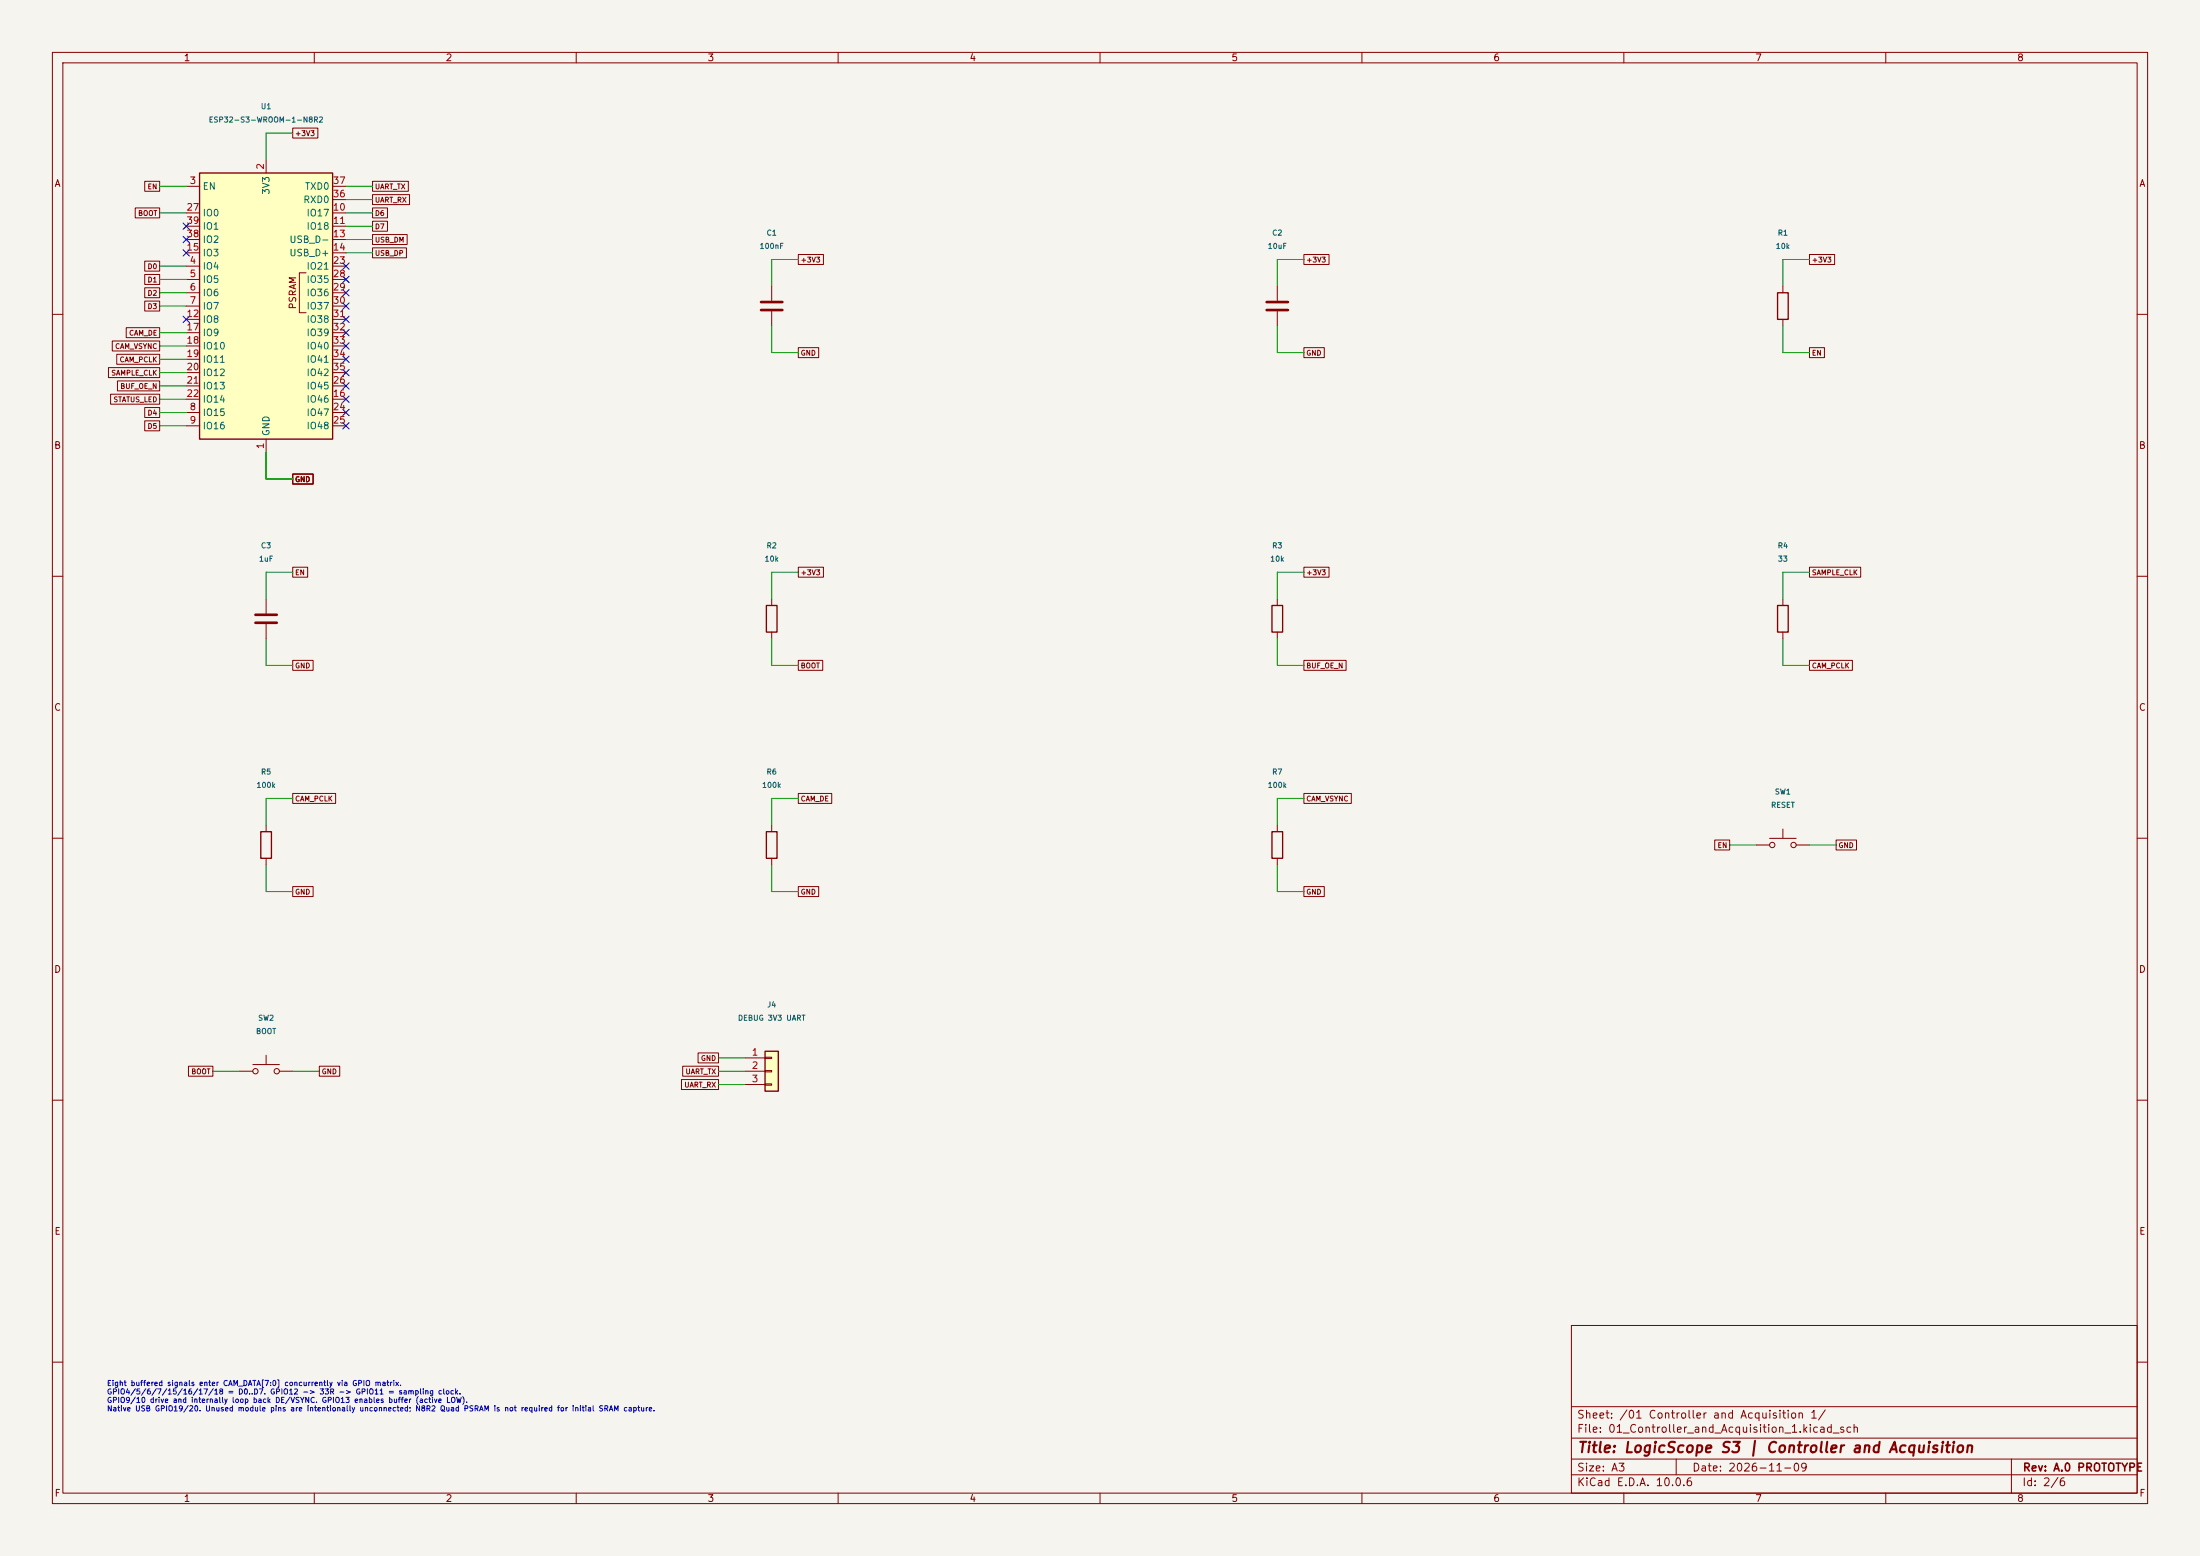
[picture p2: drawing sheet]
(kicad_sch (version 20250114) (generator "eeschema") (paper "A3") (title_block (title "LogicScope S3 | Controller and Acquisition") (rev "A.0 PROTOTYPE") (date "2026-11-09")) (lib_symbols (symbol "RF_Module:ESP32-S3-WROOM-1" (exclude_from_sim no) (in_bom yes) (on_board yes) (in_pos_files yes) (duplicate_pin_numbers_are_jumpers no) (property "Reference" "U" (at -12.7 26.67 0) (show_name no) (do_not_autoplace no) (effects (font (size 1.27 1.27)))) (property "Value" "ESP32-S3-WROOM-1" (at 12.7 26.67 0) (show_name no) (do_not_autoplace no) (effects (font (size 1.27 1.27)))) (property "Footprint" "RF_Module:ESP32-S3-WROOM-1" (at 0 2.54 0) (show_name no) (do_not_autoplace no) (hide yes) (effects (font (size 1.27 1.27)))) (property "Datasheet" "https://www.espressif.com/sites/default/files/documentation/esp32-s3-wroom-1_wroom-1u_datasheet_en.pdf" (at 0 0 0) (show_name no) (do_not_autoplace no) (hide yes) (effects (font (size 1.27 1.27)))) (property "Description" "RF Module, ESP32-S3 SoC, Wi-Fi 802.11b/g/n, Bluetooth, BLE, 32-bit, 3.3V, onboard antenna, SMD" (at 0 0 0) (show_name no) (do_not_autoplace no) (hide yes) (effects (font (size 1.27 1.27)))) (property "ki_keywords" "RF Radio BT ESP ESP32-S3 Espressif onboard PCB antenna" (at 0 0 0) (show_name no) (do_not_autoplace no) (hide yes) (effects (font (size 1.27 1.27)))) (property "ki_fp_filters" "ESP32?S3?WROOM?1*" (at 0 0 0) (show_name no) (do_not_autoplace no) (hide yes) (effects (font (size 1.27 1.27)))) (symbol "ESP32-S3-WROOM-1_0_0" (rectangle (start -12.7 25.4) (end 12.7 -25.4) (stroke (width 0.254) (type default)) (fill (type background))) (text "PSRAM" (at 5.08 2.54 900) (effects (font (size 1.27 1.27))))) (symbol "ESP32-S3-WROOM-1_0_1" (polyline (pts (xy 7.62 -1.27) (xy 6.35 -1.27) (xy 6.35 6.35) (xy 7.62 6.35)) (stroke (width 0) (type default)) (fill (type none)))) (symbol "ESP32-S3-WROOM-1_1_1" (pin power_in line (at 0 -27.94 90) (length 2.54) (name "GND" (effects (font (size 1.27 1.27)))) (number "1" (effects (font (size 1.27 1.27))))) (pin power_in line (at 0 27.94 270) (length 2.54) (name "3V3" (effects (font (size 1.27 1.27)))) (number "2" (effects (font (size 1.27 1.27))))) (pin input line (at -15.24 22.86 0) (length 2.54) (name "EN" (effects (font (size 1.27 1.27)))) (number "3" (effects (font (size 1.27 1.27))))) (pin bidirectional line (at -15.24 7.62 0) (length 2.54) (name "IO4" (effects (font (size 1.27 1.27)))) (number "4" (effects (font (size 1.27 1.27))))) (pin bidirectional line (at -15.24 5.08 0) (length 2.54) (name "IO5" (effects (font (size 1.27 1.27)))) (number "5" (effects (font (size 1.27 1.27))))) (pin bidirectional line (at -15.24 2.54 0) (length 2.54) (name "IO6" (effects (font (size 1.27 1.27)))) (number "6" (effects (font (size 1.27 1.27))))) (pin bidirectional line (at -15.24 0 0) (length 2.54) (name "IO7" (effects (font (size 1.27 1.27)))) (number "7" (effects (font (size 1.27 1.27))))) (pin bidirectional line (at -15.24 -20.32 0) (length 2.54) (name "IO15" (effects (font (size 1.27 1.27)))) (number "8" (effects (font (size 1.27 1.27))))) (pin bidirectional line (at -15.24 -22.86 0) (length 2.54) (name "IO16" (effects (font (size 1.27 1.27)))) (number "9" (effects (font (size 1.27 1.27))))) (pin bidirectional line (at 15.24 17.78 180) (length 2.54) (name "IO17" (effects (font (size 1.27 1.27)))) (number "10" (effects (font (size 1.27 1.27))))) (pin bidirectional line (at 15.24 15.24 180) (length 2.54) (name "IO18" (effects (font (size 1.27 1.27)))) (number "11" (effects (font (size 1.27 1.27))))) (pin bidirectional line (at -15.24 -2.54 0) (length 2.54) (name "IO8" (effects (font (size 1.27 1.27)))) (number "12" (effects (font (size 1.27 1.27))))) (pin bidirectional line (at 15.24 12.7 180) (length 2.54) (name "USB_D-" (effects (font (size 1.27 1.27)))) (number "13" (effects (font (size 1.27 1.27)))) (alternate "IO19" bidirectional line)) (pin bidirectional line (at 15.24 10.16 180) (length 2.54) (name "USB_D+" (effects (font (size 1.27 1.27)))) (number "14" (effects (font (size 1.27 1.27)))) (alternate "IO20" bidirectional line)) (pin bidirectional line (at -15.24 10.16 0) (length 2.54) (name "IO3" (effects (font (size 1.27 1.27)))) (number "15" (effects (font (size 1.27 1.27))))) (pin bidirectional line (at 15.24 -17.78 180) (length 2.54) (name "IO46" (effects (font (size 1.27 1.27)))) (number "16" (effects (font (size 1.27 1.27))))) (pin bidirectional line (at -15.24 -5.08 0) (length 2.54) (name "IO9" (effects (font (size 1.27 1.27)))) (number "17" (effects (font (size 1.27 1.27))))) (pin bidirectional line (at -15.24 -7.62 0) (length 2.54) (name "IO10" (effects (font (size 1.27 1.27)))) (number "18" (effects (font (size 1.27 1.27))))) (pin bidirectional line (at -15.24 -10.16 0) (length 2.54) (name "IO11" (effects (font (size 1.27 1.27)))) (number "19" (effects (font (size 1.27 1.27))))) (pin bidirectional line (at -15.24 -12.7 0) (length 2.54) (name "IO12" (effects (font (size 1.27 1.27)))) (number "20" (effects (font (size 1.27 1.27))))) (pin bidirectional line (at -15.24 -15.24 0) (length 2.54) (name "IO13" (effects (font (size 1.27 1.27)))) (number "21" (effects (font (size 1.27 1.27))))) (pin bidirectional line (at -15.24 -17.78 0) (length 2.54) (name "IO14" (effects (font (size 1.27 1.27)))) (number "22" (effects (font (size 1.27 1.27))))) (pin bidirectional line (at 15.24 7.62 180) (length 2.54) (name "IO21" (effects (font (size 1.27 1.27)))) (number "23" (effects (font (size 1.27 1.27))))) (pin bidirectional line (at 15.24 -20.32 180) (length 2.54) (name "IO47" (effects (font (size 1.27 1.27)))) (number "24" (effects (font (size 1.27 1.27))))) (pin bidirectional line (at 15.24 -22.86 180) (length 2.54) (name "IO48" (effects (font (size 1.27 1.27)))) (number "25" (effects (font (size 1.27 1.27))))) (pin bidirectional line (at 15.24 -15.24 180) (length 2.54) (name "IO45" (effects (font (size 1.27 1.27)))) (number "26" (effects (font (size 1.27 1.27))))) (pin bidirectional line (at -15.24 17.78 0) (length 2.54) (name "IO0" (effects (font (size 1.27 1.27)))) (number "27" (effects (font (size 1.27 1.27))))) (pin bidirectional line (at 15.24 5.08 180) (length 2.54) (name "IO35" (effects (font (size 1.27 1.27)))) (number "28" (effects (font (size 1.27 1.27))))) (pin bidirectional line (at 15.24 2.54 180) (length 2.54) (name "IO36" (effects (font (size 1.27 1.27)))) (number "29" (effects (font (size 1.27 1.27))))) (pin bidirectional line (at 15.24 0 180) (length 2.54) (name "IO37" (effects (font (size 1.27 1.27)))) (number "30" (effects (font (size 1.27 1.27))))) (pin bidirectional line (at 15.24 -2.54 180) (length 2.54) (name "IO38" (effects (font (size 1.27 1.27)))) (number "31" (effects (font (size 1.27 1.27))))) (pin bidirectional line (at 15.24 -5.08 180) (length 2.54) (name "IO39" (effects (font (size 1.27 1.27)))) (number "32" (effects (font (size 1.27 1.27))))) (pin bidirectional line (at 15.24 -7.62 180) (length 2.54) (name "IO40" (effects (font (size 1.27 1.27)))) (number "33" (effects (font (size 1.27 1.27))))) (pin bidirectional line (at 15.24 -10.16 180) (length 2.54) (name "IO41" (effects (font (size 1.27 1.27)))) (number "34" (effects (font (size 1.27 1.27))))) (pin bidirectional line (at 15.24 -12.7 180) (length 2.54) (name "IO42" (effects (font (size 1.27 1.27)))) (number "35" (effects (font (size 1.27 1.27))))) (pin bidirectional line (at 15.24 20.32 180) (length 2.54) (name "RXD0" (effects (font (size 1.27 1.27)))) (number "36" (effects (font (size 1.27 1.27))))) (pin bidirectional line (at 15.24 22.86 180) (length 2.54) (name "TXD0" (effects (font (size 1.27 1.27)))) (number "37" (effects (font (size 1.27 1.27))))) (pin bidirectional line (at -15.24 12.7 0) (length 2.54) (name "IO2" (effects (font (size 1.27 1.27)))) (number "38" (effects (font (size 1.27 1.27))))) (pin bidirectional line (at -15.24 15.24 0) (length 2.54) (name "IO1" (effects (font (size 1.27 1.27)))) (number "39" (effects (font (size 1.27 1.27))))) (pin passive line (at 0 -27.94 90) (length 2.54) (hide yes) (name "GND" (effects (font (size 1.27 1.27)))) (number "40" (effects (font (size 1.27 1.27))))) (pin passive line (at 0 -27.94 90) (length 2.54) (hide yes) (name "GND" (effects (font (size 1.27 1.27)))) (number "41" (effects (font (size 1.27 1.27)))))) (embedded_fonts no)) (symbol "Device:C" (pin_numbers (hide yes)) (pin_names (offset 0.254)) (exclude_from_sim no) (in_bom yes) (on_board yes) (in_pos_files yes) (duplicate_pin_numbers_are_jumpers no) (property "Reference" "C" (at 0.635 2.54 0) (show_name no) (do_not_autoplace no) (effects (font (size 1.27 1.27)) (justify left))) (property "Value" "C" (at 0.635 -2.54 0) (show_name no) (do_not_autoplace no) (effects (font (size 1.27 1.27)) (justify left))) (property "Footprint" "" (at 0.9652 -3.81 0) (show_name no) (do_not_autoplace no) (hide yes) (effects (font (size 1.27 1.27)))) (property "Datasheet" "" (at 0 0 0) (show_name no) (do_not_autoplace no) (hide yes) (effects (font (size 1.27 1.27)))) (property "Description" "Unpolarized capacitor" (at 0 0 0) (show_name no) (do_not_autoplace no) (hide yes) (effects (font (size 1.27 1.27)))) (property "ki_keywords" "cap capacitor" (at 0 0 0) (show_name no) (do_not_autoplace no) (hide yes) (effects (font (size 1.27 1.27)))) (property "ki_fp_filters" "C_*" (at 0 0 0) (show_name no) (do_not_autoplace no) (hide yes) (effects (font (size 1.27 1.27)))) (symbol "C_0_1" (polyline (pts (xy -2.032 0.762) (xy 2.032 0.762)) (stroke (width 0.508) (type default)) (fill (type none))) (polyline (pts (xy -2.032 -0.762) (xy 2.032 -0.762)) (stroke (width 0.508) (type default)) (fill (type none)))) (symbol "C_1_1" (pin passive line (at 0 3.81 270) (length 2.794) (name "" (effects (font (size 1.27 1.27)))) (number "1" (effects (font (size 1.27 1.27))))) (pin passive line (at 0 -3.81 90) (length 2.794) (name "" (effects (font (size 1.27 1.27)))) (number "2" (effects (font (size 1.27 1.27)))))) (embedded_fonts no)) (symbol "Device:R" (pin_numbers (hide yes)) (pin_names (offset 0)) (exclude_from_sim no) (in_bom yes) (on_board yes) (in_pos_files yes) (duplicate_pin_numbers_are_jumpers no) (property "Reference" "R" (at 2.032 0 90) (show_name no) (do_not_autoplace no) (effects (font (size 1.27 1.27)))) (property "Value" "R" (at 0 0 90) (show_name no) (do_not_autoplace no) (effects (font (size 1.27 1.27)))) (property "Footprint" "" (at -1.778 0 90) (show_name no) (do_not_autoplace no) (hide yes) (effects (font (size 1.27 1.27)))) (property "Datasheet" "" (at 0 0 0) (show_name no) (do_not_autoplace no) (hide yes) (effects (font (size 1.27 1.27)))) (property "Description" "Resistor" (at 0 0 0) (show_name no) (do_not_autoplace no) (hide yes) (effects (font (size 1.27 1.27)))) (property "ki_keywords" "R res resistor" (at 0 0 0) (show_name no) (do_not_autoplace no) (hide yes) (effects (font (size 1.27 1.27)))) (property "ki_fp_filters" "R_*" (at 0 0 0) (show_name no) (do_not_autoplace no) (hide yes) (effects (font (size 1.27 1.27)))) (symbol "R_0_1" (rectangle (start -1.016 -2.54) (end 1.016 2.54) (stroke (width 0.254) (type default)) (fill (type none)))) (symbol "R_1_1" (pin passive line (at 0 3.81 270) (length 1.27) (name "" (effects (font (size 1.27 1.27)))) (number "1" (effects (font (size 1.27 1.27))))) (pin passive line (at 0 -3.81 90) (length 1.27) (name "" (effects (font (size 1.27 1.27)))) (number "2" (effects (font (size 1.27 1.27)))))) (embedded_fonts no)) (symbol "Switch:SW_Push" (pin_numbers (hide yes)) (pin_names (offset 1.016) (hide yes)) (exclude_from_sim no) (in_bom yes) (on_board yes) (in_pos_files yes) (duplicate_pin_numbers_are_jumpers no) (property "Reference" "SW" (at 1.27 2.54 0) (show_name no) (do_not_autoplace no) (effects (font (size 1.27 1.27)) (justify left))) (property "Value" "SW_Push" (at 0 -1.524 0) (show_name no) (do_not_autoplace no) (effects (font (size 1.27 1.27)))) (property "Footprint" "" (at 0 5.08 0) (show_name no) (do_not_autoplace no) (hide yes) (effects (font (size 1.27 1.27)))) (property "Datasheet" "" (at 0 5.08 0) (show_name no) (do_not_autoplace no) (hide yes) (effects (font (size 1.27 1.27)))) (property "Description" "Push button switch, generic, two pins" (at 0 0 0) (show_name no) (do_not_autoplace no) (hide yes) (effects (font (size 1.27 1.27)))) (property "ki_keywords" "switch normally-open pushbutton push-button" (at 0 0 0) (show_name no) (do_not_autoplace no) (hide yes) (effects (font (size 1.27 1.27)))) (symbol "SW_Push_0_1" (circle (center -2.032 0) (radius 0.508) (stroke (width 0) (type default)) (fill (type none))) (polyline (pts (xy 0 1.27) (xy 0 3.048)) (stroke (width 0) (type default)) (fill (type none))) (circle (center 2.032 0) (radius 0.508) (stroke (width 0) (type default)) (fill (type none))) (polyline (pts (xy 2.54 1.27) (xy -2.54 1.27)) (stroke (width 0) (type default)) (fill (type none))) (pin passive line (at -5.08 0 0) (length 2.54) (name "1" (effects (font (size 1.27 1.27)))) (number "1" (effects (font (size 1.27 1.27))))) (pin passive line (at 5.08 0 180) (length 2.54) (name "2" (effects (font (size 1.27 1.27)))) (number "2" (effects (font (size 1.27 1.27)))))) (embedded_fonts no)) (symbol "Connector_Generic:Conn_01x03" (pin_names (offset 1.016) (hide yes)) (exclude_from_sim no) (in_bom yes) (on_board yes) (in_pos_files yes) (duplicate_pin_numbers_are_jumpers no) (property "Reference" "J" (at 0 5.08 0) (show_name no) (do_not_autoplace no) (effects (font (size 1.27 1.27)))) (property "Value" "Conn_01x03" (at 0 -5.08 0) (show_name no) (do_not_autoplace no) (effects (font (size 1.27 1.27)))) (property "Footprint" "" (at 0 0 0) (show_name no) (do_not_autoplace no) (hide yes) (effects (font (size 1.27 1.27)))) (property "Datasheet" "" (at 0 0 0) (show_name no) (do_not_autoplace no) (hide yes) (effects (font (size 1.27 1.27)))) (property "Description" "Generic connector, single row, 01x03, script generated (kicad-library-utils/schlib/autogen/connector/)" (at 0 0 0) (show_name no) (do_not_autoplace no) (hide yes) (effects (font (size 1.27 1.27)))) (property "ki_keywords" "connector" (at 0 0 0) (show_name no) (do_not_autoplace no) (hide yes) (effects (font (size 1.27 1.27)))) (property "ki_fp_filters" "Connector*:*_1x??_*" (at 0 0 0) (show_name no) (do_not_autoplace no) (hide yes) (effects (font (size 1.27 1.27)))) (symbol "Conn_01x03_1_1" (rectangle (start -1.27 3.81) (end 1.27 -3.81) (stroke (width 0.254) (type default)) (fill (type background))) (rectangle (start -1.27 2.667) (end 0 2.413) (stroke (width 0.1524) (type default)) (fill (type none))) (rectangle (start -1.27 0.127) (end 0 -0.127) (stroke (width 0.1524) (type default)) (fill (type none))) (rectangle (start -1.27 -2.413) (end 0 -2.667) (stroke (width 0.1524) (type default)) (fill (type none))) (pin passive line (at -5.08 2.54 0) (length 3.81) (name "Pin_1" (effects (font (size 1.27 1.27)))) (number "1" (effects (font (size 1.27 1.27))))) (pin passive line (at -5.08 0 0) (length 3.81) (name "Pin_2" (effects (font (size 1.27 1.27)))) (number "2" (effects (font (size 1.27 1.27))))) (pin passive line (at -5.08 -2.54 0) (length 3.81) (name "Pin_3" (effects (font (size 1.27 1.27)))) (number "3" (effects (font (size 1.27 1.27)))))) (embedded_fonts no))) (wire (pts (xy 50.8 86.36) (xy 50.8 91.44)) (stroke (width 0) (type default))) (global_label "GND" (shape passive) (at 55.88 91.44 180) (fields_autoplaced yes) (effects (font (size 0.95 0.95)) (justify left))) (wire (pts (xy 50.8 30.48) (xy 50.8 25.4)) (stroke (width 0) (type default))) (global_label "+3V3" (shape passive) (at 55.88 25.4 180) (fields_autoplaced yes) (effects (font (size 0.95 0.95)) (justify left))) (wire (pts (xy 35.56 35.56) (xy 30.48 35.56)) (stroke (width 0) (type default))) (global_label "EN" (shape passive) (at 30.48 35.56 0.0) (fields_autoplaced yes) (effects (font (size 0.95 0.95)) (justify right))) (wire (pts (xy 35.56 50.8) (xy 30.48 50.8)) (stroke (width 0) (type default))) (global_label "D0" (shape passive) (at 30.48 50.8 0.0) (fields_autoplaced yes) (effects (font (size 0.95 0.95)) (justify right))) (wire (pts (xy 35.56 53.34) (xy 30.48 53.34)) (stroke (width 0) (type default))) (global_label "D1" (shape passive) (at 30.48 53.34 0.0) (fields_autoplaced yes) (effects (font (size 0.95 0.95)) (justify right))) (wire (pts (xy 35.56 55.88) (xy 30.48 55.88)) (stroke (width 0) (type default))) (global_label "D2" (shape passive) (at 30.48 55.88 0.0) (fields_autoplaced yes) (effects (font (size 0.95 0.95)) (justify right))) (wire (pts (xy 35.56 58.42) (xy 30.48 58.42)) (stroke (width 0) (type default))) (global_label "D3" (shape passive) (at 30.48 58.42 0.0) (fields_autoplaced yes) (effects (font (size 0.95 0.95)) (justify right))) (wire (pts (xy 35.56 78.74) (xy 30.48 78.74)) (stroke (width 0) (type default))) (global_label "D4" (shape passive) (at 30.48 78.74 0.0) (fields_autoplaced yes) (effects (font (size 0.95 0.95)) (justify right))) (wire (pts (xy 35.56 81.28) (xy 30.48 81.28)) (stroke (width 0) (type default))) (global_label "D5" (shape passive) (at 30.48 81.28 0.0) (fields_autoplaced yes) (effects (font (size 0.95 0.95)) (justify right))) (wire (pts (xy 66.04 40.64) (xy 71.12 40.64)) (stroke (width 0) (type default))) (global_label "D6" (shape passive) (at 71.12 40.64 180.0) (fields_autoplaced yes) (effects (font (size 0.95 0.95)) (justify left))) (wire (pts (xy 66.04 43.18) (xy 71.12 43.18)) (stroke (width 0) (type default))) (global_label "D7" (shape passive) (at 71.12 43.18 180.0) (fields_autoplaced yes) (effects (font (size 0.95 0.95)) (justify left))) (no_connect (at 35.56 60.96)) (wire (pts (xy 66.04 45.72) (xy 71.12 45.72)) (stroke (width 0) (type default))) (global_label "USB_DM" (shape passive) (at 71.12 45.72 180.0) (fields_autoplaced yes) (effects (font (size 0.95 0.95)) (justify left))) (wire (pts (xy 66.04 48.26) (xy 71.12 48.26)) (stroke (width 0) (type default))) (global_label "USB_DP" (shape passive) (at 71.12 48.26 180.0) (fields_autoplaced yes) (effects (font (size 0.95 0.95)) (justify left))) (no_connect (at 35.56 48.26)) (no_connect (at 66.04 76.2)) (wire (pts (xy 35.56 63.5) (xy 30.48 63.5)) (stroke (width 0) (type default))) (global_label "CAM_DE" (shape passive) (at 30.48 63.5 0.0) (fields_autoplaced yes) (effects (font (size 0.95 0.95)) (justify right))) (wire (pts (xy 35.56 66.04) (xy 30.48 66.04)) (stroke (width 0) (type default))) (global_label "CAM_VSYNC" (shape passive) (at 30.48 66.04 0.0) (fields_autoplaced yes) (effects (font (size 0.95 0.95)) (justify right))) (wire (pts (xy 35.56 68.58) (xy 30.48 68.58)) (stroke (width 0) (type default))) (global_label "CAM_PCLK" (shape passive) (at 30.48 68.58 0.0) (fields_autoplaced yes) (effects (font (size 0.95 0.95)) (justify right))) (wire (pts (xy 35.56 71.12) (xy 30.48 71.12)) (stroke (width 0) (type default))) (global_label "SAMPLE_CLK" (shape passive) (at 30.48 71.12 0.0) (fields_autoplaced yes) (effects (font (size 0.95 0.95)) (justify right))) (wire (pts (xy 35.56 73.66) (xy 30.48 73.66)) (stroke (width 0) (type default))) (global_label "BUF_OE_N" (shape passive) (at 30.48 73.66 0.0) (fields_autoplaced yes) (effects (font (size 0.95 0.95)) (justify right))) (wire (pts (xy 35.56 76.2) (xy 30.48 76.2)) (stroke (width 0) (type default))) (global_label "STATUS_LED" (shape passive) (at 30.48 76.2 0.0) (fields_autoplaced yes) (effects (font (size 0.95 0.95)) (justify right))) (no_connect (at 66.04 50.8)) (no_connect (at 66.04 78.74)) (no_connect (at 66.04 81.28)) (no_connect (at 66.04 73.66)) (wire (pts (xy 35.56 40.64) (xy 30.48 40.64)) (stroke (width 0) (type default))) (global_label "BOOT" (shape passive) (at 30.48 40.64 0.0) (fields_autoplaced yes) (effects (font (size 0.95 0.95)) (justify right))) (no_connect (at 66.04 53.34)) (no_connect (at 66.04 55.88)) (no_connect (at 66.04 58.42)) (no_connect (at 66.04 60.96)) (no_connect (at 66.04 63.5)) (no_connect (at 66.04 66.04)) (no_connect (at 66.04 68.58)) (no_connect (at 66.04 71.12)) (wire (pts (xy 66.04 38.1) (xy 71.12 38.1)) (stroke (width 0) (type default))) (global_label "UART_RX" (shape passive) (at 71.12 38.1 180.0) (fields_autoplaced yes) (effects (font (size 0.95 0.95)) (justify left))) (wire (pts (xy 66.04 35.56) (xy 71.12 35.56)) (stroke (width 0) (type default))) (global_label "UART_TX" (shape passive) (at 71.12 35.56 180.0) (fields_autoplaced yes) (effects (font (size 0.95 0.95)) (justify left))) (no_connect (at 35.56 45.72)) (no_connect (at 35.56 43.18)) (wire (pts (xy 50.8 86.36) (xy 50.8 91.44)) (stroke (width 0) (type default))) (global_label "GND" (shape passive) (at 55.88 91.44 180) (fields_autoplaced yes) (effects (font (size 0.95 0.95)) (justify left))) (wire (pts (xy 50.8 86.36) (xy 50.8 91.44)) (stroke (width 0) (type default))) (global_label "GND" (shape passive) (at 55.88 91.44 180) (fields_autoplaced yes) (effects (font (size 0.95 0.95)) (justify left))) (symbol (lib_id "RF_Module:ESP32-S3-WROOM-1") (at 50.8 58.42 0) (unit 1) (in_bom yes) (on_board yes) (dnp no) (property "Reference" "U1" (at 50.8 20.32 0) (effects (font (size 1 1)))) (property "Value" "ESP32-S3-WROOM-1-N8R2" (at 50.8 22.86 0) (effects (font (size 1 1)))) (property "Footprint" "LogicScope:ESP32-S3-WROOM-1_Overhang" (at 50.8 58.42 0) (effects (font (size 1 1))) (hide yes)) (property "MPN" "ESP32-S3-WROOM-1-N8R2" (at 50.8 58.42 0) (effects (font (size 1 1))) (hide yes)) (property "Manufacturer" "Espressif" (at 50.8 58.42 0) (effects (font (size 1 1))) (hide yes)) (property "Datasheet" "https://documentation.espressif.com/esp32-s3-wroom-1_wroom-1u_datasheet_en.pdf" (at 50.8 58.42 0) (effects (font (size 1 1))) (hide yes)) (pin "1") (pin "2") (pin "3") (pin "4") (pin "5") (pin "6") (pin "7") (pin "8") (pin "9") (pin "10") (pin "11") (pin "12") (pin "13") (pin "14") (pin "15") (pin "16") (pin "17") (pin "18") (pin "19") (pin "20") (pin "21") (pin "22") (pin "23") (pin "24") (pin "25") (pin "26") (pin "27") (pin "28") (pin "29") (pin "30") (pin "31") (pin "32") (pin "33") (pin "34") (pin "35") (pin "36") (pin "37") (pin "38") (pin "39") (pin "40") (pin "41")) (wire (pts (xy 147.32 54.61) (xy 147.32 49.53)) (stroke (width 0) (type default))) (global_label "+3V3" (shape passive) (at 152.4 49.53 180) (fields_autoplaced yes) (effects (font (size 0.95 0.95)) (justify left))) (wire (pts (xy 147.32 62.23) (xy 147.32 67.31)) (stroke (width 0) (type default))) (global_label "GND" (shape passive) (at 152.4 67.31 180) (fields_autoplaced yes) (effects (font (size 0.95 0.95)) (justify left))) (symbol (lib_id "Device:C") (at 147.32 58.42 0) (unit 1) (in_bom yes) (on_board yes) (dnp no) (property "Reference" "C1" (at 147.32 44.45 0) (effects (font (size 1 1)))) (property "Value" "100nF" (at 147.32 46.99 0) (effects (font (size 1 1)))) (property "Footprint" "Capacitor_SMD:C_0603_1608Metric" (at 147.32 58.42 0) (effects (font (size 1 1))) (hide yes)) (property "MPN" "GRM188R71C104KA01D" (at 147.32 58.42 0) (effects (font (size 1 1))) (hide yes)) (property "Manufacturer" "Murata" (at 147.32 58.42 0) (effects (font (size 1 1))) (hide yes)) (property "Datasheet" "https://www.murata.com/en-global/products/capacitor/ceramiccapacitor" (at 147.32 58.42 0) (effects (font (size 1 1))) (hide yes)) (pin "1") (pin "2")) (wire (pts (xy 243.84 54.61) (xy 243.84 49.53)) (stroke (width 0) (type default))) (global_label "+3V3" (shape passive) (at 248.92 49.53 180) (fields_autoplaced yes) (effects (font (size 0.95 0.95)) (justify left))) (wire (pts (xy 243.84 62.23) (xy 243.84 67.31)) (stroke (width 0) (type default))) (global_label "GND" (shape passive) (at 248.92 67.31 180) (fields_autoplaced yes) (effects (font (size 0.95 0.95)) (justify left))) (symbol (lib_id "Device:C") (at 243.83999999999997 58.42 0) (unit 1) (in_bom yes) (on_board yes) (dnp no) (property "Reference" "C2" (at 243.83999999999997 44.45 0) (effects (font (size 1 1)))) (property "Value" "10uF" (at 243.83999999999997 46.99 0) (effects (font (size 1 1)))) (property "Footprint" "Capacitor_SMD:C_0805_2012Metric" (at 243.83999999999997 58.42 0) (effects (font (size 1 1))) (hide yes)) (property "MPN" "GRM21BR61A106KE19L" (at 243.83999999999997 58.42 0) (effects (font (size 1 1))) (hide yes)) (property "Manufacturer" "Murata" (at 243.83999999999997 58.42 0) (effects (font (size 1 1))) (hide yes)) (property "Datasheet" "https://www.murata.com/en-global/products/capacitor/ceramiccapacitor" (at 243.83999999999997 58.42 0) (effects (font (size 1 1))) (hide yes)) (pin "1") (pin "2")) (wire (pts (xy 340.36 54.61) (xy 340.36 49.53)) (stroke (width 0) (type default))) (global_label "+3V3" (shape passive) (at 345.44 49.53 180) (fields_autoplaced yes) (effects (font (size 0.95 0.95)) (justify left))) (wire (pts (xy 340.36 62.23) (xy 340.36 67.31)) (stroke (width 0) (type default))) (global_label "EN" (shape passive) (at 345.44 67.31 180) (fields_autoplaced yes) (effects (font (size 0.95 0.95)) (justify left))) (symbol (lib_id "Device:R") (at 340.36 58.42 0) (unit 1) (in_bom yes) (on_board yes) (dnp no) (property "Reference" "R1" (at 340.36 44.45 0) (effects (font (size 1 1)))) (property "Value" "10k" (at 340.36 46.99 0) (effects (font (size 1 1)))) (property "Footprint" "Resistor_SMD:R_0603_1608Metric" (at 340.36 58.42 0) (effects (font (size 1 1))) (hide yes)) (property "MPN" "RC0603FR-0710KL" (at 340.36 58.42 0) (effects (font (size 1 1))) (hide yes)) (property "Manufacturer" "Yageo" (at 340.36 58.42 0) (effects (font (size 1 1))) (hide yes)) (property "Datasheet" "https://www.yageo.com/en/Product/Index/rchip" (at 340.36 58.42 0) (effects (font (size 1 1))) (hide yes)) (pin "1") (pin "2")) (wire (pts (xy 50.8 114.3) (xy 50.8 109.22)) (stroke (width 0) (type default))) (global_label "EN" (shape passive) (at 55.88 109.22 180) (fields_autoplaced yes) (effects (font (size 0.95 0.95)) (justify left))) (wire (pts (xy 50.8 121.92) (xy 50.8 127.0)) (stroke (width 0) (type default))) (global_label "GND" (shape passive) (at 55.88 127.0 180) (fields_autoplaced yes) (effects (font (size 0.95 0.95)) (justify left))) (symbol (lib_id "Device:C") (at 50.8 118.11000000000001 0) (unit 1) (in_bom yes) (on_board yes) (dnp no) (property "Reference" "C3" (at 50.8 104.14000000000001 0) (effects (font (size 1 1)))) (property "Value" "1uF" (at 50.8 106.68000000000002 0) (effects (font (size 1 1)))) (property "Footprint" "Capacitor_SMD:C_0603_1608Metric" (at 50.8 118.11000000000001 0) (effects (font (size 1 1))) (hide yes)) (property "MPN" "GRM188R61A105KA61D" (at 50.8 118.11000000000001 0) (effects (font (size 1 1))) (hide yes)) (property "Manufacturer" "Murata" (at 50.8 118.11000000000001 0) (effects (font (size 1 1))) (hide yes)) (property "Datasheet" "https://www.murata.com/en-global/products/capacitor/ceramiccapacitor" (at 50.8 118.11000000000001 0) (effects (font (size 1 1))) (hide yes)) (pin "1") (pin "2")) (wire (pts (xy 147.32 114.3) (xy 147.32 109.22)) (stroke (width 0) (type default))) (global_label "+3V3" (shape passive) (at 152.4 109.22 180) (fields_autoplaced yes) (effects (font (size 0.95 0.95)) (justify left))) (wire (pts (xy 147.32 121.92) (xy 147.32 127.0)) (stroke (width 0) (type default))) (global_label "BOOT" (shape passive) (at 152.4 127.0 180) (fields_autoplaced yes) (effects (font (size 0.95 0.95)) (justify left))) (symbol (lib_id "Device:R") (at 147.32 118.11000000000001 0) (unit 1) (in_bom yes) (on_board yes) (dnp no) (property "Reference" "R2" (at 147.32 104.14000000000001 0) (effects (font (size 1 1)))) (property "Value" "10k" (at 147.32 106.68000000000002 0) (effects (font (size 1 1)))) (property "Footprint" "Resistor_SMD:R_0603_1608Metric" (at 147.32 118.11000000000001 0) (effects (font (size 1 1))) (hide yes)) (property "MPN" "RC0603FR-0710KL" (at 147.32 118.11000000000001 0) (effects (font (size 1 1))) (hide yes)) (property "Manufacturer" "Yageo" (at 147.32 118.11000000000001 0) (effects (font (size 1 1))) (hide yes)) (property "Datasheet" "https://www.yageo.com/en/Product/Index/rchip" (at 147.32 118.11000000000001 0) (effects (font (size 1 1))) (hide yes)) (pin "1") (pin "2")) (wire (pts (xy 243.84 114.3) (xy 243.84 109.22)) (stroke (width 0) (type default))) (global_label "+3V3" (shape passive) (at 248.92 109.22 180) (fields_autoplaced yes) (effects (font (size 0.95 0.95)) (justify left))) (wire (pts (xy 243.84 121.92) (xy 243.84 127.0)) (stroke (width 0) (type default))) (global_label "BUF_OE_N" (shape passive) (at 248.92 127.0 180) (fields_autoplaced yes) (effects (font (size 0.95 0.95)) (justify left))) (symbol (lib_id "Device:R") (at 243.83999999999997 118.11000000000001 0) (unit 1) (in_bom yes) (on_board yes) (dnp no) (property "Reference" "R3" (at 243.83999999999997 104.14000000000001 0) (effects (font (size 1 1)))) (property "Value" "10k" (at 243.83999999999997 106.68000000000002 0) (effects (font (size 1 1)))) (property "Footprint" "Resistor_SMD:R_0603_1608Metric" (at 243.83999999999997 118.11000000000001 0) (effects (font (size 1 1))) (hide yes)) (property "MPN" "RC0603FR-0710KL" (at 243.83999999999997 118.11000000000001 0) (effects (font (size 1 1))) (hide yes)) (property "Manufacturer" "Yageo" (at 243.83999999999997 118.11000000000001 0) (effects (font (size 1 1))) (hide yes)) (property "Datasheet" "https://www.yageo.com/en/Product/Index/rchip" (at 243.83999999999997 118.11000000000001 0) (effects (font (size 1 1))) (hide yes)) (pin "1") (pin "2")) (wire (pts (xy 340.36 114.3) (xy 340.36 109.22)) (stroke (width 0) (type default))) (global_label "SAMPLE_CLK" (shape passive) (at 345.44 109.22 180) (fields_autoplaced yes) (effects (font (size 0.95 0.95)) (justify left))) (wire (pts (xy 340.36 121.92) (xy 340.36 127.0)) (stroke (width 0) (type default))) (global_label "CAM_PCLK" (shape passive) (at 345.44 127.0 180) (fields_autoplaced yes) (effects (font (size 0.95 0.95)) (justify left))) (symbol (lib_id "Device:R") (at 340.36 118.11000000000001 0) (unit 1) (in_bom yes) (on_board yes) (dnp no) (property "Reference" "R4" (at 340.36 104.14000000000001 0) (effects (font (size 1 1)))) (property "Value" "33" (at 340.36 106.68000000000002 0) (effects (font (size 1 1)))) (property "Footprint" "Resistor_SMD:R_0603_1608Metric" (at 340.36 118.11000000000001 0) (effects (font (size 1 1))) (hide yes)) (property "MPN" "RC0603FR-0733RL" (at 340.36 118.11000000000001 0) (effects (font (size 1 1))) (hide yes)) (property "Manufacturer" "Yageo" (at 340.36 118.11000000000001 0) (effects (font (size 1 1))) (hide yes)) (property "Datasheet" "https://www.yageo.com/en/Product/Index/rchip" (at 340.36 118.11000000000001 0) (effects (font (size 1 1))) (hide yes)) (pin "1") (pin "2")) (wire (pts (xy 50.8 157.48) (xy 50.8 152.4)) (stroke (width 0) (type default))) (global_label "CAM_PCLK" (shape passive) (at 55.88 152.4 180) (fields_autoplaced yes) (effects (font (size 0.95 0.95)) (justify left))) (wire (pts (xy 50.8 165.1) (xy 50.8 170.18)) (stroke (width 0) (type default))) (global_label "GND" (shape passive) (at 55.88 170.18 180) (fields_autoplaced yes) (effects (font (size 0.95 0.95)) (justify left))) (symbol (lib_id "Device:R") (at 50.8 161.29 0) (unit 1) (in_bom yes) (on_board yes) (dnp no) (property "Reference" "R5" (at 50.8 147.32 0) (effects (font (size 1 1)))) (property "Value" "100k" (at 50.8 149.85999999999999 0) (effects (font (size 1 1)))) (property "Footprint" "Resistor_SMD:R_0603_1608Metric" (at 50.8 161.29 0) (effects (font (size 1 1))) (hide yes)) (property "MPN" "RC0603FR-07100KL" (at 50.8 161.29 0) (effects (font (size 1 1))) (hide yes)) (property "Manufacturer" "Yageo" (at 50.8 161.29 0) (effects (font (size 1 1))) (hide yes)) (property "Datasheet" "https://www.yageo.com/en/Product/Index/rchip" (at 50.8 161.29 0) (effects (font (size 1 1))) (hide yes)) (pin "1") (pin "2")) (wire (pts (xy 147.32 157.48) (xy 147.32 152.4)) (stroke (width 0) (type default))) (global_label "CAM_DE" (shape passive) (at 152.4 152.4 180) (fields_autoplaced yes) (effects (font (size 0.95 0.95)) (justify left))) (wire (pts (xy 147.32 165.1) (xy 147.32 170.18)) (stroke (width 0) (type default))) (global_label "GND" (shape passive) (at 152.4 170.18 180) (fields_autoplaced yes) (effects (font (size 0.95 0.95)) (justify left))) (symbol (lib_id "Device:R") (at 147.32 161.29 0) (unit 1) (in_bom yes) (on_board yes) (dnp no) (property "Reference" "R6" (at 147.32 147.32 0) (effects (font (size 1 1)))) (property "Value" "100k" (at 147.32 149.85999999999999 0) (effects (font (size 1 1)))) (property "Footprint" "Resistor_SMD:R_0603_1608Metric" (at 147.32 161.29 0) (effects (font (size 1 1))) (hide yes)) (property "MPN" "RC0603FR-07100KL" (at 147.32 161.29 0) (effects (font (size 1 1))) (hide yes)) (property "Manufacturer" "Yageo" (at 147.32 161.29 0) (effects (font (size 1 1))) (hide yes)) (property "Datasheet" "https://www.yageo.com/en/Product/Index/rchip" (at 147.32 161.29 0) (effects (font (size 1 1))) (hide yes)) (pin "1") (pin "2")) (wire (pts (xy 243.84 157.48) (xy 243.84 152.4)) (stroke (width 0) (type default))) (global_label "CAM_VSYNC" (shape passive) (at 248.92 152.4 180) (fields_autoplaced yes) (effects (font (size 0.95 0.95)) (justify left))) (wire (pts (xy 243.84 165.1) (xy 243.84 170.18)) (stroke (width 0) (type default))) (global_label "GND" (shape passive) (at 248.92 170.18 180) (fields_autoplaced yes) (effects (font (size 0.95 0.95)) (justify left))) (symbol (lib_id "Device:R") (at 243.83999999999997 161.29 0) (unit 1) (in_bom yes) (on_board yes) (dnp no) (property "Reference" "R7" (at 243.83999999999997 147.32 0) (effects (font (size 1 1)))) (property "Value" "100k" (at 243.83999999999997 149.85999999999999 0) (effects (font (size 1 1)))) (property "Footprint" "Resistor_SMD:R_0603_1608Metric" (at 243.83999999999997 161.29 0) (effects (font (size 1 1))) (hide yes)) (property "MPN" "RC0603FR-07100KL" (at 243.83999999999997 161.29 0) (effects (font (size 1 1))) (hide yes)) (property "Manufacturer" "Yageo" (at 243.83999999999997 161.29 0) (effects (font (size 1 1))) (hide yes)) (property "Datasheet" "https://www.yageo.com/en/Product/Index/rchip" (at 243.83999999999997 161.29 0) (effects (font (size 1 1))) (hide yes)) (pin "1") (pin "2")) (wire (pts (xy 335.28 161.29) (xy 330.2 161.29)) (stroke (width 0) (type default))) (global_label "EN" (shape passive) (at 330.2 161.29 0.0) (fields_autoplaced yes) (effects (font (size 0.95 0.95)) (justify right))) (wire (pts (xy 345.44 161.29) (xy 350.52 161.29)) (stroke (width 0) (type default))) (global_label "GND" (shape passive) (at 350.52 161.29 180.0) (fields_autoplaced yes) (effects (font (size 0.95 0.95)) (justify left))) (symbol (lib_id "Switch:SW_Push") (at 340.36 161.29 0) (unit 1) (in_bom yes) (on_board yes) (dnp no) (property "Reference" "SW1" (at 340.36 151.13 0) (effects (font (size 1 1)))) (property "Value" "RESET" (at 340.36 153.67 0) (effects (font (size 1 1)))) (property "Footprint" "Button_Switch_SMD:SW_Push_1P1T-SH_NO_CK_KMR2xxG" (at 340.36 161.29 0) (effects (font (size 1 1))) (hide yes)) (property "MPN" "KMR221GLFS" (at 340.36 161.29 0) (effects (font (size 1 1))) (hide yes)) (property "Manufacturer" "C&K" (at 340.36 161.29 0) (effects (font (size 1 1))) (hide yes)) (property "Datasheet" "https://www.ckswitches.com/media/1464/kmr2.pdf" (at 340.36 161.29 0) (effects (font (size 1 1))) (hide yes)) (pin "1") (pin "2")) (wire (pts (xy 45.72 204.47) (xy 40.64 204.47)) (stroke (width 0) (type default))) (global_label "BOOT" (shape passive) (at 40.64 204.47 0.0) (fields_autoplaced yes) (effects (font (size 0.95 0.95)) (justify right))) (wire (pts (xy 55.88 204.47) (xy 60.96 204.47)) (stroke (width 0) (type default))) (global_label "GND" (shape passive) (at 60.96 204.47 180.0) (fields_autoplaced yes) (effects (font (size 0.95 0.95)) (justify left))) (symbol (lib_id "Switch:SW_Push") (at 50.8 204.47 0) (unit 1) (in_bom yes) (on_board yes) (dnp no) (property "Reference" "SW2" (at 50.8 194.31 0) (effects (font (size 1 1)))) (property "Value" "BOOT" (at 50.8 196.85 0) (effects (font (size 1 1)))) (property "Footprint" "Button_Switch_SMD:SW_Push_1P1T-SH_NO_CK_KMR2xxG" (at 50.8 204.47 0) (effects (font (size 1 1))) (hide yes)) (property "MPN" "KMR221GLFS" (at 50.8 204.47 0) (effects (font (size 1 1))) (hide yes)) (property "Manufacturer" "C&K" (at 50.8 204.47 0) (effects (font (size 1 1))) (hide yes)) (property "Datasheet" "https://www.ckswitches.com/media/1464/kmr2.pdf" (at 50.8 204.47 0) (effects (font (size 1 1))) (hide yes)) (pin "1") (pin "2")) (wire (pts (xy 142.24 201.93) (xy 137.16 201.93)) (stroke (width 0) (type default))) (global_label "GND" (shape passive) (at 137.16 201.93 0.0) (fields_autoplaced yes) (effects (font (size 0.95 0.95)) (justify right))) (wire (pts (xy 142.24 204.47) (xy 137.16 204.47)) (stroke (width 0) (type default))) (global_label "UART_TX" (shape passive) (at 137.16 204.47 0.0) (fields_autoplaced yes) (effects (font (size 0.95 0.95)) (justify right))) (wire (pts (xy 142.24 207.01) (xy 137.16 207.01)) (stroke (width 0) (type default))) (global_label "UART_RX" (shape passive) (at 137.16 207.01 0.0) (fields_autoplaced yes) (effects (font (size 0.95 0.95)) (justify right))) (symbol (lib_id "Connector_Generic:Conn_01x03") (at 147.32 204.47 0) (unit 1) (in_bom yes) (on_board yes) (dnp no) (property "Reference" "J4" (at 147.32 191.77 0) (effects (font (size 1 1)))) (property "Value" "DEBUG 3V3 UART" (at 147.32 194.31 0) (effects (font (size 1 1)))) (property "Footprint" "Connector_PinHeader_2.54mm:PinHeader_1x03_P2.54mm_Vertical" (at 147.32 204.47 0) (effects (font (size 1 1))) (hide yes)) (property "MPN" "61300311121" (at 147.32 204.47 0) (effects (font (size 1 1))) (hide yes)) (property "Manufacturer" "Wurth Elektronik" (at 147.32 204.47 0) (effects (font (size 1 1))) (hide yes)) (property "Datasheet" "https://www.we-online.com/en/components/products/WR-PHD_254MM_PIN_HEADER" (at 147.32 204.47 0) (effects (font (size 1 1))) (hide yes)) (pin "1") (pin "2") (pin "3")) (text "Eight buffered signals enter CAM_DATA[7:0] concurrently via GPIO matrix.\nGPIO4/5/6/7/15/16/17/18 = D0..D7. GPIO12 -> 33R -> GPIO11 = sampling clock.\nGPIO9/10 drive and internally loop back DE/VSYNC. GPIO13 enables buffer (active LOW).\nNative USB GPIO19/20. Unused module pins are intentionally unconnected; N8R2 Quad PSRAM is not required for initial SRAM capture." (at 20.32 266.7 0) (effects (font (size 1.0 1.0)) (justify left))) (embedded_fonts no) (wire (pts (xy 50.8 91.44) (xy 55.88 91.44)) (stroke (width 0) (type default))) (wire (pts (xy 50.8 25.4) (xy 55.88 25.4)) (stroke (width 0) (type default))) (wire (pts (xy 50.8 91.44) (xy 55.88 91.44)) (stroke (width 0) (type default))) (wire (pts (xy 50.8 91.44) (xy 55.88 91.44)) (stroke (width 0) (type default))) (wire (pts (xy 147.32 49.53) (xy 152.4 49.53)) (stroke (width 0) (type default))) (wire (pts (xy 147.32 67.31) (xy 152.4 67.31)) (stroke (width 0) (type default))) (wire (pts (xy 243.84 49.53) (xy 248.92 49.53)) (stroke (width 0) (type default))) (wire (pts (xy 243.84 67.31) (xy 248.92 67.31)) (stroke (width 0) (type default))) (wire (pts (xy 340.36 49.53) (xy 345.44 49.53)) (stroke (width 0) (type default))) (wire (pts (xy 340.36 67.31) (xy 345.44 67.31)) (stroke (width 0) (type default))) (wire (pts (xy 50.8 109.22) (xy 55.88 109.22)) (stroke (width 0) (type default))) (wire (pts (xy 50.8 127.0) (xy 55.88 127.0)) (stroke (width 0) (type default))) (wire (pts (xy 147.32 109.22) (xy 152.4 109.22)) (stroke (width 0) (type default))) (wire (pts (xy 147.32 127.0) (xy 152.4 127.0)) (stroke (width 0) (type default))) (wire (pts (xy 243.84 109.22) (xy 248.92 109.22)) (stroke (width 0) (type default))) (wire (pts (xy 243.84 127.0) (xy 248.92 127.0)) (stroke (width 0) (type default))) (wire (pts (xy 340.36 109.22) (xy 345.44 109.22)) (stroke (width 0) (type default))) (wire (pts (xy 340.36 127.0) (xy 345.44 127.0)) (stroke (width 0) (type default))) (wire (pts (xy 50.8 152.4) (xy 55.88 152.4)) (stroke (width 0) (type default))) (wire (pts (xy 50.8 170.18) (xy 55.88 170.18)) (stroke (width 0) (type default))) (wire (pts (xy 147.32 152.4) (xy 152.4 152.4)) (stroke (width 0) (type default))) (wire (pts (xy 147.32 170.18) (xy 152.4 170.18)) (stroke (width 0) (type default))) (wire (pts (xy 243.84 152.4) (xy 248.92 152.4)) (stroke (width 0) (type default))) (wire (pts (xy 243.84 170.18) (xy 248.92 170.18)) (stroke (width 0) (type default))))
